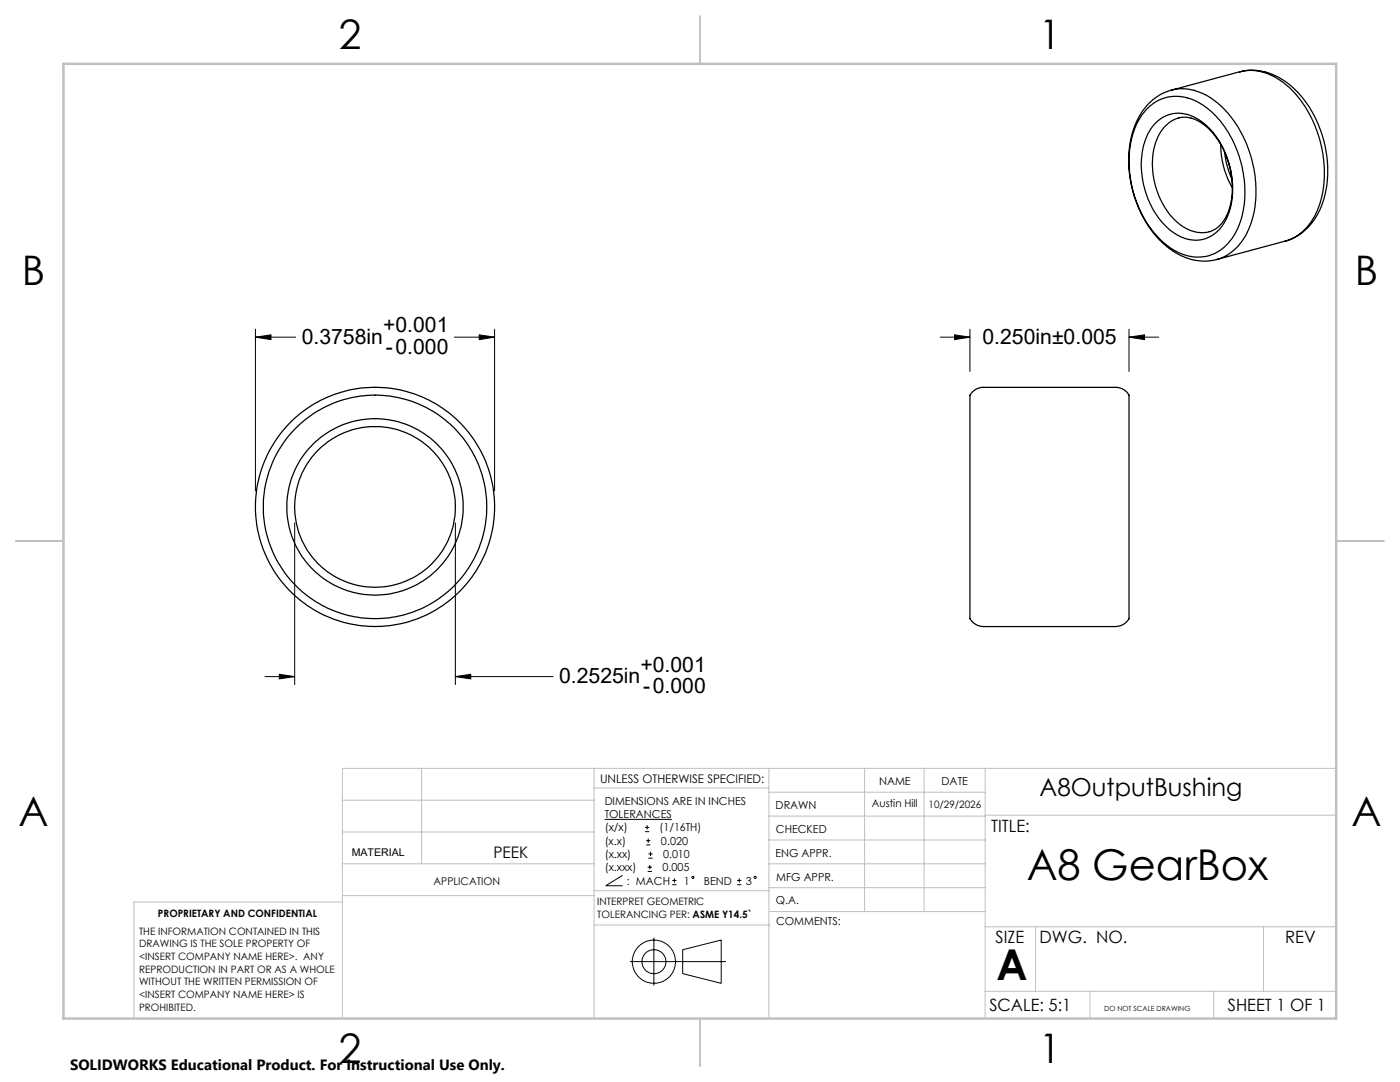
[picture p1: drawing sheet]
<svg xmlns="http://www.w3.org/2000/svg" width="279mm" height="216mm" viewBox="0 0 279 216" stroke-linecap="round" stroke-linejoin="round" font-family="sans-serif">
<g fill="none" stroke="#000" stroke-width=".25">
<path d="M233.8 18l-2.3 .9-2.2 1.7-1.3 1.6-1.6 2.9-.8 2.8-.4 3.5 .3 3.8 .6 3 1.1 3.2 1.3 2.7 2 2.8 2.4 2.3 2.6 1.7 2.2 .9 2.1 .3h1.5l1.5-.3M233.8 18a10.7 10.7 0 0 1 9.8 3.1 23.7 23.7 0 0 1 6 23.7 10.4 10.4 0 0 1-6.8 7M247.4 14.3l1.6-.3h1.3l2.4 .4 2.4 1 2.2 1.4 2 1.9 2 2.6 1.7 3.4 1.3 3.6 .6 3.4 .1 3.4-.5 3.2-.7 2.6-1.5 3-1.5 1.7-1.6 1.4-1.4 .7-1.3 .4M247.4 14.3a10.1 10.1 0 0 1 9 2.4 23.5 23.5 0 0 1 7.8 20 13.4 13.4 0 0 1-5.5 10.5l-1.1 .6-1.1 .3M247.4 14.3l-13.6 3.7M228.9 21.7a8.4 8.4 0 0 1 11-.9 20.5 20.5 0 0 1 8.3 14.7 16.8 16.8 0 0 1-2.9 12.8 8.4 8.4 0 0 1-11.4 1.4 20.5 20.5 0 0 1-8.4-14.6 17.3 17.3 0 0 1 2.6-12.4zM230.4 24.7a6.7 6.7 0 0 1 9.5-.3 17.1 17.1 0 0 1 5.1 18.7 6.7 6.7 0 0 1-9.3 4.2 14.9 14.9 0 0 1-7.5-10.5 14.5 14.5 0 0 1 1.7-11.5zM232.4 25.3a5.5 5.5 0 0 1 7.9-.4l1.9 1.8 1.9 3 1.1 2.9 .7 3.5-.1 3.4-.7 2.9-1.2 2.1-.9 .9-1 .6a6.4 6.4 0 0 1-6.9-1.5 15.7 15.7 0 0 1-4.1-17l.6-1.1zM243.6 28.9a17.4 17.4 0 0 0 2.3 8.5M244.4 30.4l.4 2.4 1.1 2.9M256.5 48.1l-13.7 3.7M194 78.2l.7-.5 1.2-.4h27.1l1 .3 .6 .4a1.59 1.59 0 0 1 .7 1.9v42.3a2.36 2.36 0 0 1-2.3 2.8h-26.8l-1-.2-.9-.5a1.61 1.61 0 0 1-.7-2v-42.2a1.83 1.83 0 0 1 .4-1.9z"/>
<circle cx="74.8" cy="101.1" r="22.3"/>
<circle cx="74.8" cy="101.1" r="16"/>
<circle cx="74.8" cy="101.1" r="23.8"/>
<circle cx="74.9" cy="101.1" r="17.6"/>
</g>
<g fill="none" stroke="#000" stroke-width=".2">
<path d="M51 67.3l3.1-.5v1zM51 65.7v32.3M51 67.3h8M90.7 67.3h8M95.6 66.8l3.1 .5-3.1 .5zM98.7 65.7v32.3M187.6 67.3h6M190.5 66.8l3.1 .5-3.1 .5zM193.6 65.7v8.4M225.3 67.3l3.1-.5v1zM225.3 67.3h5.9M225.3 65.7v8.4"/>
<path d="M58.8 104.3v32.3M90.9 104.3v32.3M52.9 135h5.9M55.7 134.5l3.1 .5-3.1 .5zM90.9 135l3-.5v1zM90.9 135h19.5M120.7 163.5h13.4M124.2 174.7l-3.3 2h3.3M128.7 165.9h.9M128.7 165.1h.9M129 168.6h.8M129 167.7h.8"/>
<path d="M129.2 164.7v.8M129.3 173.9h.8M129.3 173h.8M129.4 167.3v.9M129.4 171.2h.8M129.4 170.4h.8M129.7 172.6v.9M129.8 170v.8M134.2 176.5h.8M134.2 175.7h.8M134.6 175.3v.8M147.1 176.5h.9"/>
<path d="M147.1 175.7h.9M147.5 175.3v.8M125.7 191.9h19.2M130.5 187.1v9.6M136.2 189.5l7.7-1.9v8.6l-7.7-1.9z"/>
<circle cx="138.3" cy="175.1" r=".21"/>
<circle cx="150.7" cy="175.1" r=".21"/>
<circle cx="130.5" cy="191.9" r="2.39"/>
<circle cx="130.5" cy="191.9" r="4.3"/>
</g>
<g fill="none" stroke="#c0c0c0" stroke-width=".2">
<path d="M68.3 159.7h50.3M84.1 153.3v19.1M118.6 153.3v49.9M118.6 157.2h34.9M153.5 153.3v49.9M153.5 158.1h43.1M172.5 153.3v28.6M184.4 153.3v28.6M196.6 153.3v49.9M266.7 153.3h-198.4v49.9M68.3 178.7h50.3M68.3 172.4h50.3"/>
<path d="M68.3 166h50.3M68.3 180h-41.6v23.2M118.6 177.7h35M153.5 167.6h43.1M153.5 162.8h43.1M153.5 172.4h43.1M153.5 177.1h43.1M196.6 162.7h70.1M118.6 184.6h35M153.6 181.9h43M196.6 197.8h70.1M196.6 184.9h70.1"/>
<path d="M206.7 184.9v12.9M217.5 197.8v5.4M242.2 197.8v5.4M252.2 184.9v12.9"/>
</g>
<path d="M139.7 3.2v9.5M3.1 107.9h9.6M266.7 107.9h9.5M139.7 203.2v9.6" fill="none" stroke="#c0c0c0" stroke-width=".25"/>
<path d="M12.7 12.7h254v190.5h-254z" fill="none" stroke="#c0c0c0" stroke-width=".5"/>
<path d="M51 67.3l3.1-.5v1zM95.6 66.8l3.1 .5-3.1 .5zM190.5 66.8l3.1 .5-3.1 .5zM225.3 67.3l3.1-.5v1zM55.7 134.5l3.1 .5-3.1 .5zM90.9 135l3-.5v1z" fill="#000"/>
<g font-size="8.5">
<text x="204.9" y="175.5">A8 GearBox</text>
<text x="198.9" y="195.5">A</text>
</g>
<g font-size="8.1">
<text x="67.6" y="9.7">2</text>
<text x="207.3" y="9.7">1</text>
<text x="4.4" y="57">B</text>
<text x="270.4" y="57">B</text>
<text x="3.7" y="164.9">A</text>
<text x="269.7" y="164.9">A</text>
<text x="67.6" y="212.2">2</text>
<text x="207.3" y="212.2">1</text>
</g>
<text font-size="4.9" x="207.5" y="158.8">A8OutputBushing</text>
<g font-size="4.2">
<text x="60.2" y="68.7">0.3758in</text>
<text x="76.4" y="66.3">+0.001</text>
<text x="77" y="70.5">-0.000</text>
<text x="196.1" y="68.7">0.250in±0.005</text>
<text x="111.6" y="136.4">0.2525in</text>
<text x="127.8" y="134">+0.001</text>
<text x="128.3" y="138.3">-0.000</text>
</g>
<g font-size="3.4">
<text x="197.8" y="166">TITLE:</text>
<text x="198.7" y="188.1">SIZE</text>
<text x="207.5" y="188.1">DWG. NO.</text>
<text x="256.5" y="188.2">REV</text>
<text x="197.5" y="201.7">SCALE: 5:1</text>
<text x="245.1" y="201.7">SHEET 1 OF 1</text>
</g>
<text font-size="3.2" x="98.5" y="171.2">PEEK</text>
<text font-size="3" x="14" y="213.5">SOLIDWORKS Educational Product. For Instructional Use Only.</text>
<text font-size="2.4" x="119.8" y="156.2">UNLESS OTHERWISE SPECIFIED:</text>
<g font-size="2.2">
<text x="120.7" y="160.6">DIMENSIONS ARE IN INCHES</text>
<text x="154.8" y="161.4">DRAWN</text>
<text x="175.4" y="156.6">NAME</text>
<text x="187.9" y="156.7">DATE</text>
<text x="120.7" y="163.3">TOLERANCES</text>
<text x="120.7" y="165.9">(x/x)</text>
<text x="131.6" y="165.9">(1/16TH)</text>
<text x="154.9" y="166.3">CHECKED</text>
<text x="120.7" y="168.6">(x.x)</text>
<text x="120.7" y="171.2">(x.xx)</text>
<text x="120.7" y="173.9">(x.xxx)</text>
<text x="131.9" y="168.6">0.020</text>
<text x="132.2" y="173.9">0.005</text>
<text x="132.3" y="171.2">0.010</text>
<text x="154.8" y="170.9">ENG APPR.</text>
<text x="125.1" y="176.5">: MACH</text>
<text x="136.5" y="176.5">1</text>
<text x="140.5" y="176.5">BEND</text>
<text x="148.9" y="176.5">3</text>
<text x="154.9" y="175.7">MFG APPR.</text>
<text x="154.9" y="180.4">Q.A.</text>
<text x="154.9" y="184.6">COMMENTS:</text>
</g>
<g font-size="2.1">
<text x="174" y="161.1">Austin Hill</text>
<text x="70.2" y="170.8">MATERIAL</text>
<text x="86.5" y="176.5">APPLICATION</text>
</g>
<g font-size="2">
<text x="185.3" y="161.2">10/29/2026</text>
<text x="31.5" y="182.9">PROPRIETARY AND CONFIDENTIAL</text>
<text x="119.2" y="180.6">INTERPRET GEOMETRIC</text>
<text x="119.2" y="183.1">TOLERANCING PER: ASME Y14.5`</text>
<text x="27.8" y="186.5">THE INFORMATION CONTAINED IN THIS</text>
<text x="27.8" y="189">DRAWING IS THE SOLE PROPERTY OF</text>
<text x="27.8" y="191.6">&lt;INSERT COMPANY NAME HERE&gt;. ANY</text>
<text x="27.8" y="194.1">REPRODUCTION IN PART OR AS A WHOLE</text>
<text x="27.8" y="196.6">WITHOUT THE WRITTEN PERMISSION OF</text>
<text x="27.8" y="199.1">&lt;INSERT COMPANY NAME HERE&gt; IS</text>
<text x="27.8" y="201.7">PROHIBITED.</text>
</g>
<text font-size="1.4" x="220.4" y="201.7">DO NOT SCALE DRAWING</text>
</svg>
